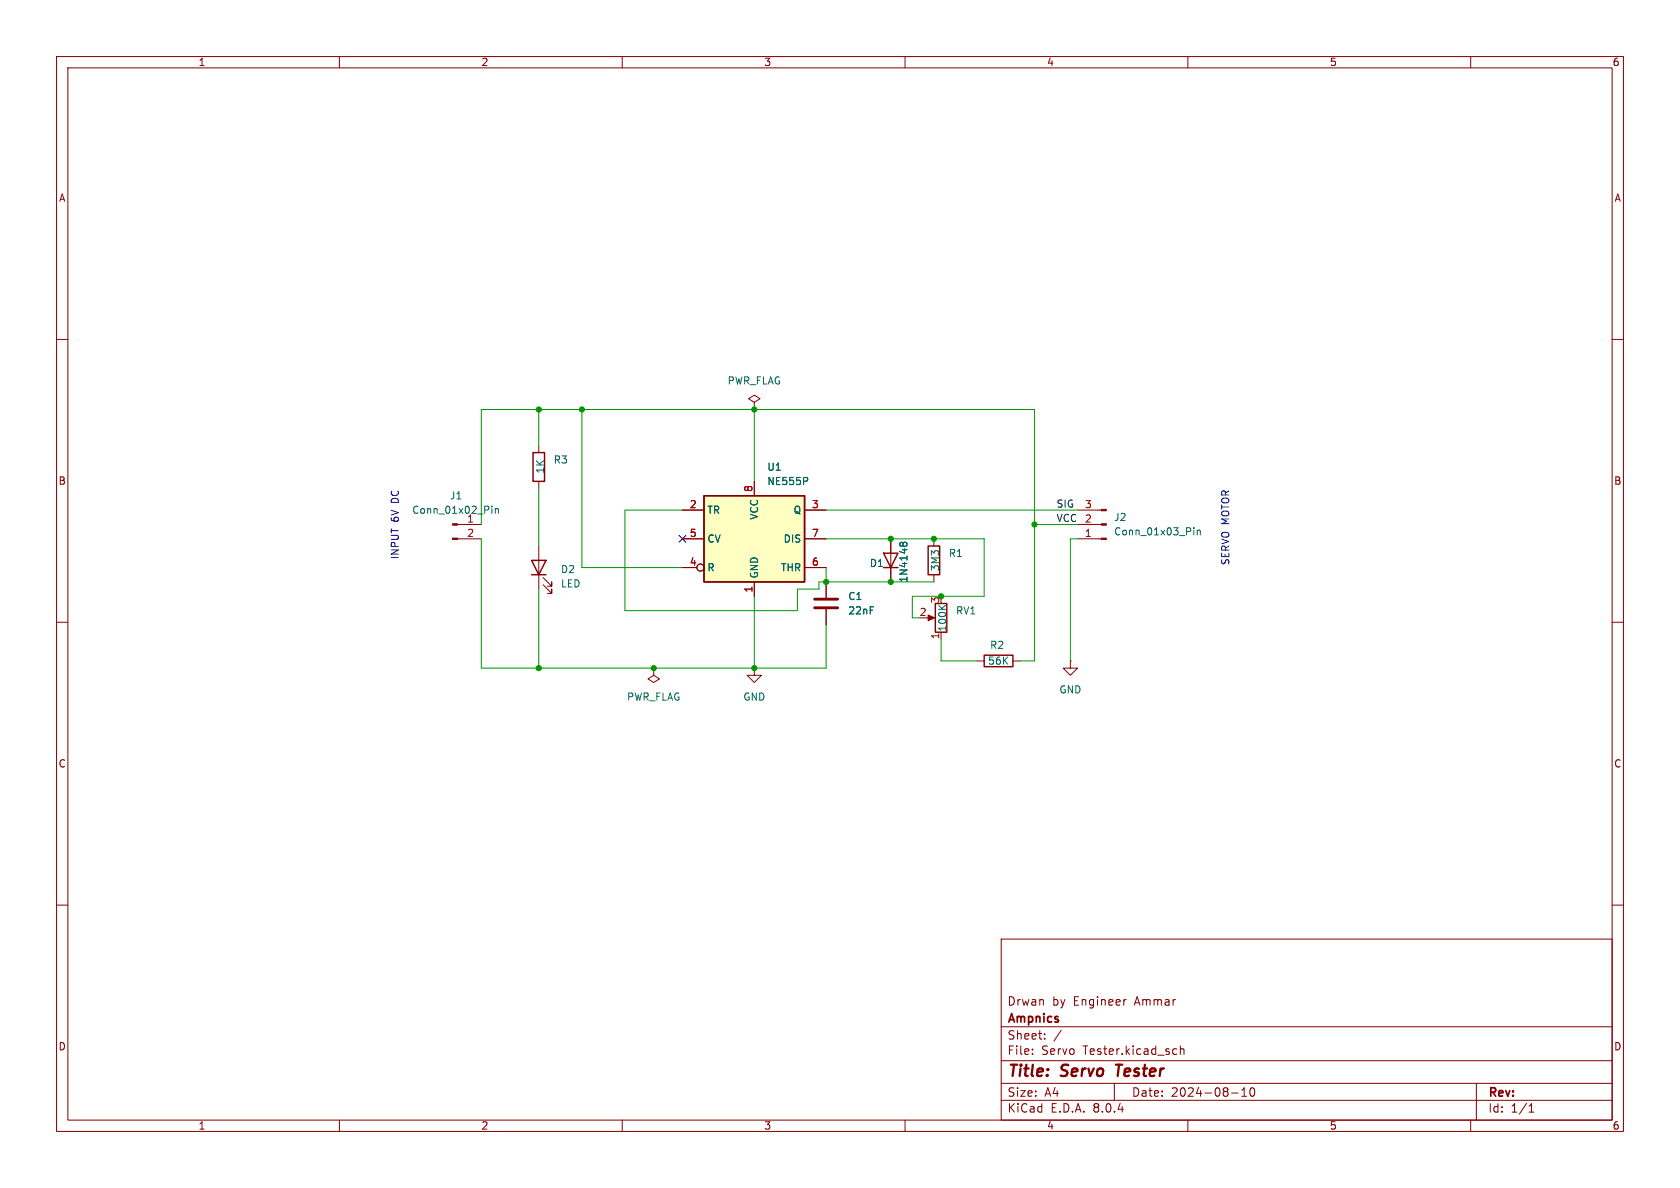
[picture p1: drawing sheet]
<svg xmlns="http://www.w3.org/2000/svg" width="297mm" height="210mm" viewBox="0 0 297 210" stroke-linecap="round" stroke-linejoin="round" font-family="sans-serif">
<g fill="none" stroke="#840000" stroke-width=".18">
<path d="M10 10h277v190h-277zM12 12h273v186h-273zM60 10v2M110 10v2M160 10v2M210 10v2M260 10v2M10 60h2M285 60h2M133.3 71.1l1.1-.6-1.1-.6-1 .6 1 .6v1.3M133.3 72.4h.1M80.9 95.3h4.2"/>
<path d="M80.9 92.7h4.2M95.2 96.5v7.6M10 110h2M96 103.4l1.5 1.5v-.8v.8h-.7M96 102.1l1.5 1.5v-.7v.7h-.7M115.6 118.1v1.3l1 .6-1 .7-1-.7 1-.6M115.6 118.1h.1M285 110h2M10 160h2M285 160h2M177 166h108v32h-108zM199.1 176.7l-.3 .1"/>
<path d="M60 198v2M110 198v2M160 198v2M177 194.5h108M177 191.5h108M177 187.5h108M177 181.5h108M182.5 186.3v.1M182.5 185.5v.1M184.7 183.6v.1M184.7 182.8v.1M187.6 182.1l-1.3 2"/>
<path d="M197 191.5v3M207.9 185.4l.1 .1M208 186.3l-.1 .1M208.7 184.9v1.5M208.7 185.5l.2-.1 .3 .1 .1 .9M210 198v2M217.7 193.2h1.2M219.5 193.8h.9M219.5 192.7l.5-.4v1.5M221.2 192.4l.1-.1a.81 .81 0 0 1 .6 .6 .81 .81 0 0 1-.3 .8l-.1 .1a.81 .81 0 0 1-.6-.6 .81 .81 0 0 1 .3-.8zM260 198v2M261 191.5v6.5"/>
<path d="M270.3 196.6h.9M270.3 195.5l.4-.4v1.5"/>
</g>
<path d="M197.3 188.2h1.1M197.8 188.2l-.2 2" fill="none" stroke="#840000" stroke-width=".4"/>
<path d="M94 99.1h2.5l-1.3 2.5zM94 101.6h2.5" fill="none" stroke="#840000" stroke-width=".25"/>
<g fill="#840000" stroke="#840000" stroke-width=".18">
<path d="M80 95.1h.9v.3h-.9z"/>
<path d="M80 92.6h.9v.2h-.9z"/>
</g>
<path d="M87 89.5v.1M87 89.9v.8M87.6 89.9v.8M87.6 90l.2-.1 .3 .1v.7" fill="none" stroke="#006464" stroke-width=".18"/>
<path d="M124.5 87.6h17.7v15.3h-17.7z" fill="#ffffc2"/>
<path d="M94.2 80h2.1v5.1h-2.1zM124.5 87.6h17.7v15.3h-17.7zM156.2 97.8h2.5l-1.2 2.5zM164.1 96.5h2v5.1h-2zM156.2 100.3h2.5M165.4 106.7h2v5.1h-2zM174 115.8h5.1v2.1h-5.1z" fill="none" stroke="#840000" stroke-width=".25"/>
<g fill="none" stroke="#840000" stroke-width=".18">
<path d="M95.2 78.7v1.3M95.2 85.1v1.3M120.6 90.2h3.9M120.6 95.3h3.9M133.3 85.1v2.5M142.2 90.2h3.8M142.2 95.3h3.8M157.5 95.3v7.6M165.1 95.3v1.2M190.5 90.2h4.2M190.5 95.3h4.2M190.5 92.7h4.2"/>
<path d="M120.6 100.3h2.6M133.3 118.1v1.3h1.3l-1.3 1.3-1.2-1.3h1.2M133.3 118.1h.1M133.3 102.9v2.5M142.2 100.3h3.8M146 102.9v2.8M146 107.7v2.8M163.8 109.2h1M165.1 101.6v1.3M166.4 111.8v1.2M172.7 116.8h1.3M179.1 116.8h1.2"/>
<path d="M189.2 116.8v1.3h1.3l-1.3 1.3-1.2-1.3h1.2M189.2 116.8h.1"/>
<circle cx="123.8" cy="100.3" r=".63"/>
</g>
<path d="M142.7 84.5l.1 .1-.1 .4M159.6 96.3v.2M159.6 96.1l-.2-.2h-.2l-.1 .2v.4M159.6 96.1l.3-.2h.3l.1 .2v.4M159.6 96.1v.2M159.6 96.3l.1 .2M211.1 93.3v.1M211.1 93.7v.9M211.7 93.7v.9M211.7 93.8l.1-.1 .3 .1 .1 .8M165.9 107l.8 .7M167.2 107l-.7 .5" fill="none" stroke="#006464" stroke-width=".18"/>
<path d="M144 107.4h4.1M144 105.9h4.1" fill="none" stroke="#840000" stroke-width=".51"/>
<g fill="#840000" stroke="#840000" stroke-width=".18">
<path d="M164.1 108.7l1.1 .5-1.1 .5z"/>
<path d="M194.7 90h.9v.3h-.9z"/>
<path d="M194.7 92.6h.9v.2h-.9z"/>
<path d="M194.7 95.1h.9v.3h-.9z"/>
</g>
<g fill="none" stroke="#009600" stroke-width=".18">
<path d="M95.2 72.4v6.3M102.9 72.4v27.9h17.7M133.3 72.4v12.7M85.1 95.3v22.8h60.9v-7.6M85.1 92.7v-20.3h97.8v44.4h-2.6M95.2 86.4v10.1M120.6 90.2h-10.1v17.8h30.5v-3.9h3.8v-1.2h20.3M146 95.3h28v10.1h-12.7v3.8h1.3M146 90.2h44.5M182.9 92.7h7.6M190.5 95.3h-1.3v21.5M95.2 104.1v14"/>
<path d="M133.3 105.4v12.7M146 100.3v2.6M166.4 113v3.8h6.3"/>
</g>
<path d="M120 94.6l1.3 1.3M121.3 94.6l-1.3 1.3" fill="none" stroke="#000084" stroke-width=".18"/>
<g fill="#009600" stroke="#009600" stroke-width=".18">
<circle cx="102.9" cy="72.4" r=".46"/>
<circle cx="133.3" cy="72.4" r=".46"/>
<circle cx="95.2" cy="118.1" r=".46"/>
<circle cx="133.3" cy="118.1" r=".46"/>
<circle cx="115.6" cy="118.1" r=".46"/>
<circle cx="95.2" cy="72.4" r=".46"/>
<circle cx="157.5" cy="102.9" r=".46"/>
<circle cx="146" cy="102.9" r=".46"/>
<circle cx="166.4" cy="105.4" r=".46"/>
<circle cx="182.9" cy="92.7" r=".46"/>
<circle cx="157.5" cy="95.3" r=".46"/>
<circle cx="165.1" cy="95.3" r=".46"/>
</g>
<g font-size="2.8" fill="#840000">
<text x="178" y="190.9">Title:</text>
<text x="187.7" y="190.9">Servo</text>
<text x="198.2" y="190.9">Tester</text>
</g>
<g font-size="2.1" fill="#840000">
<text x="178" y="178">Drwan</text>
<text x="186" y="178">by</text>
<text x="189.8" y="178">Engineer</text>
<text x="200.8" y="178">Ammar</text>
<text x="178" y="184">Sheet:</text>
<text x="178" y="181.2">Ampnics</text>
<text x="178" y="186.7">File:</text>
<text x="184.1" y="186.7">Servo</text>
<text x="191.5" y="186.7">Tester.kicad_sch</text>
<text x="178" y="196.9">KiCad</text>
<text x="178" y="194.1">Size:</text>
<text x="184.7" y="194.1">A4</text>
<text x="185.7" y="196.9">E.D.A.</text>
<text x="193.3" y="196.9">8.0.4</text>
<text x="200" y="194.1">Date:</text>
<text x="207" y="194.1">2024-08-10</text>
<text x="263" y="194.3">Rev:</text>
<text x="263" y="196.9">Id:</text>
<text x="267.1" y="196.9">1/1</text>
</g>
<g font-size="1.8" fill="#840000">
<text x="35" y="11.9">1</text>
<text x="85" y="11.9">2</text>
<text x="135" y="11.9">3</text>
<text x="185" y="11.9">4</text>
<text x="235" y="11.9">5</text>
<text x="285" y="11.9">6</text>
<text x="10.3" y="35.9">A</text>
<text x="285.3" y="35.9">A</text>
<text x="10.3" y="85.9">B</text>
<text x="285.3" y="85.9">B</text>
<text x="10.3" y="135.9">C</text>
<text x="285.3" y="135.9">C</text>
<text x="10.3" y="185.9">D</text>
<text x="285.3" y="185.9">D</text>
<text x="35" y="199.9">1</text>
<text x="85" y="199.9">2</text>
<text x="135" y="199.9">3</text>
<text x="185" y="199.9">4</text>
<text x="235" y="199.9">5</text>
<text x="285" y="199.9">6</text>
</g>
<g font-size="1.8" fill="#006464">
<text x="128.5" y="68.2">PWR_FLAG</text>
<text x="96.4" y="83.8" transform="rotate(-90 96.4 83.8)">1K</text>
<text x="97.8" y="82.1">R3</text>
<text x="135.6" y="83.4">U1</text>
<text x="79.5" y="88.5">J1</text>
<text x="135.6" y="86">NE555P</text>
<text x="72.8" y="91">Conn_01x02_Pin</text>
<text x="82.5" y="92.5">1</text>
<text x="125" y="91">TR</text>
<text x="134.2" y="92" transform="rotate(-90 134.2 92)">VCC</text>
<text x="140.2" y="91">Q</text>
<text x="196.9" y="92.3">J2</text>
<text x="196.9" y="94.8">Conn_01x03_Pin</text>
<text x="99.1" y="101.5">D2</text>
<text x="125" y="101.2">R</text>
<text x="125" y="96.1">CV</text>
<text x="138" y="101.2">THR</text>
<text x="138.4" y="96.1">DIS</text>
<text x="153.7" y="100.4">D1</text>
<text x="166.2" y="101.1" transform="rotate(-90 166.2 101.1)">3M3</text>
<text x="167.6" y="98.7">R1</text>
<text x="99.1" y="104.1">LED</text>
<text x="134.2" y="102.4" transform="rotate(-90 134.2 102.4)">GND</text>
<text x="149.9" y="106.3">C1</text>
<text x="160.6" y="103.1" transform="rotate(-90 160.6 103.1)">1N4148</text>
<text x="149.9" y="108.8">22nF</text>
<text x="167.5" y="111.8" transform="rotate(-90 167.5 111.8)">100K</text>
<text x="168.9" y="108.8">RV1</text>
<text x="174.6" y="117.7">56K</text>
<text x="174.9" y="114.9">R2</text>
<text x="110.8" y="124.1">PWR_FLAG</text>
<text x="131.3" y="124.1">GND</text>
<text x="187.2" y="122.8">GND</text>
</g>
<g font-size="1.8" fill="#0000c2">
<text x="70.7" y="88.8" transform="rotate(-90 70.7 88.8)">DC</text>
<text x="70.7" y="92.3" transform="rotate(-90 70.7 92.3)">6V</text>
<text x="70.7" y="99" transform="rotate(-90 70.7 99)">INPUT</text>
<text x="217.5" y="100" transform="rotate(-90 217.5 100)">SERVO MOTOR</text>
</g>
<g font-size="1.8" fill="#a90000">
<text x="121.8" y="89.9">2</text>
<text x="133.1" y="87.1" transform="rotate(-90 133.1 87.1)">8</text>
<text x="143.4" y="89.9">3</text>
<text x="191.7" y="89.9">3</text>
<text x="82.5" y="95">2</text>
<text x="121.8" y="95">5</text>
<text x="143.4" y="95">7</text>
<text x="191.7" y="95">1</text>
<text x="191.7" y="92.5">2</text>
<text x="121.8" y="100.1">4</text>
<text x="143.4" y="100.1">6</text>
<text x="133.1" y="104.8" transform="rotate(-90 133.1 104.8)">1</text>
<text x="166.1" y="106.8" transform="rotate(-90 166.1 106.8)">3</text>
<text x="162.5" y="109">2</text>
<text x="166.1" y="113.1" transform="rotate(-90 166.1 113.1)">1</text>
</g>
<g font-size="1.8" fill="#0f0f0f">
<text x="186.7" y="89.8">SIG</text>
<text x="186.7" y="92.4">VCC</text>
</g>
</svg>
